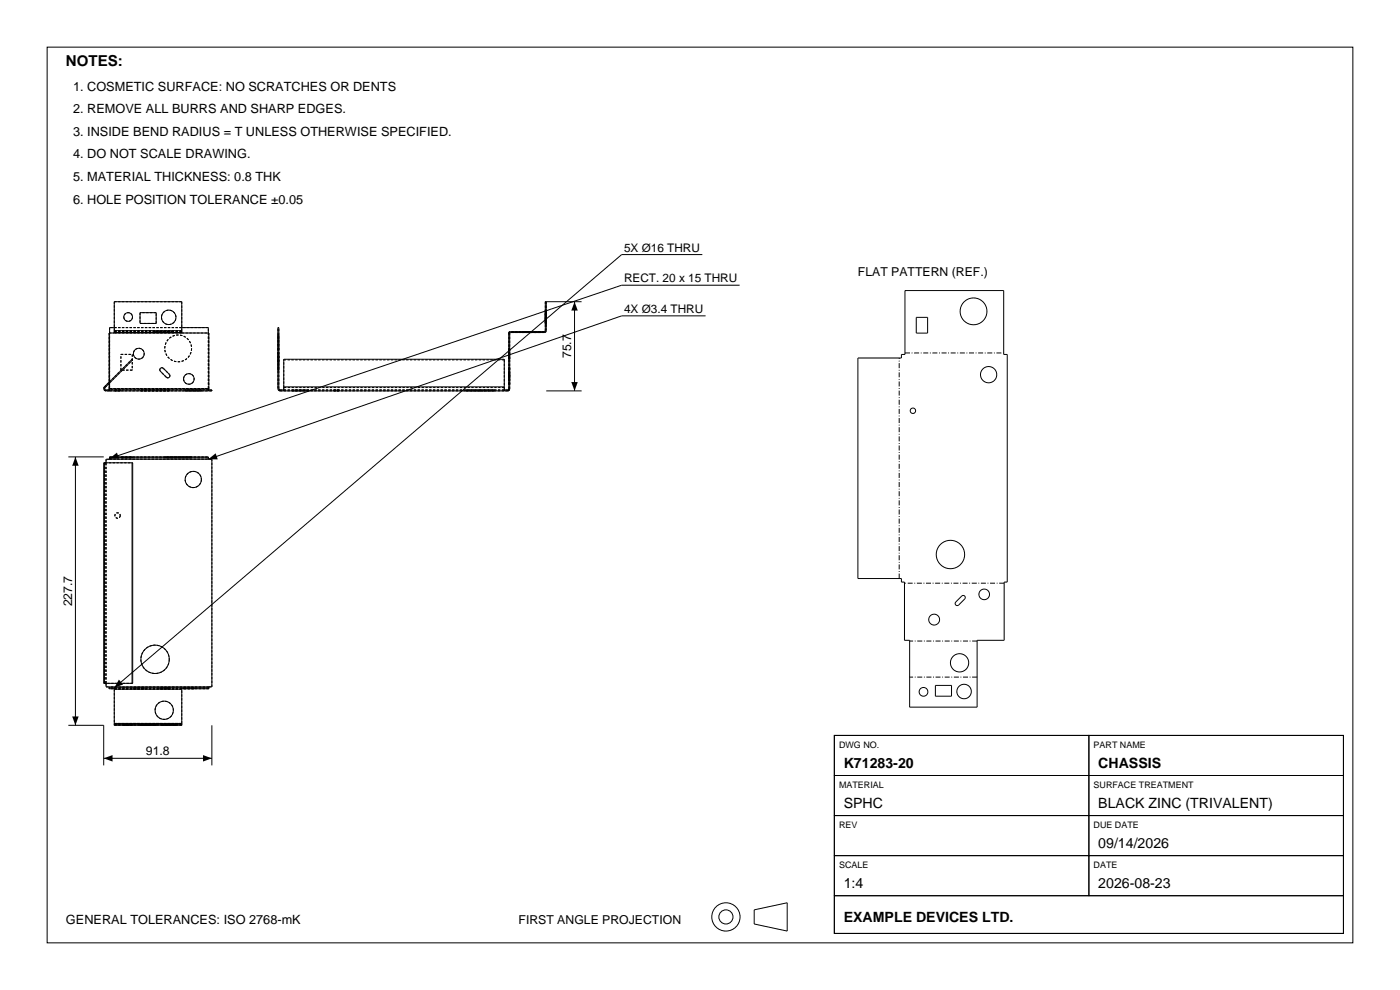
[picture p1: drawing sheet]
<svg xmlns="http://www.w3.org/2000/svg" width="297mm" height="210mm" viewBox="0 0 297 210" stroke-linecap="round" stroke-linejoin="round" font-family="sans-serif">
<g fill="none" stroke="#000" stroke-width=".21">
<path d="M10 10h277v190h-277zM149 54h-17.1l-107.7 91.9v.3M24.2 70.5v.1M24.2 70.1v.4M24.2 69.5h-1v1.1M24.2 70.1v-6.1h14.4v6.1M24.2 70.5h14.4M24.2 70.1h14.4M29.7 66.3h3.4v2.3h-3.4zM34 78.2a.44 .44 0 0 1 .7-.1l1.2 1.3a.44 .44 0 0 1 0 .6 .44 .44 0 0 1-.6 0l-1.3-1.2zM38.6 70.5v.1M38.6 70.1v.4"/>
<path d="M38.6 69.5h5.6v1.1M107.9 70.6v11.9l-.2 .2M107.9 70.6h.2M108.1 70.6v11.9l-.1 .3-.3 .1M115.9 64v6.1l-.1 .3-.3 .1-7.4 .1M121.9 64v18.9M123.4 64h-7.7l-.1 6.3h-7.4l-.3 .3M149.7 67h-17.8l-87.7 30.4v-.3M156.9 60.5h-25l-108.7 36.8M192 61.6h20.9v13.6h.8v48.3h-.7v12.3h-5.7v14.2h-14.3v-14.2h-1.1v-12.3h-.7v-.8h-9.2v-46.8h9.2v-.7h.8zM194.4 67.3h2.4v3.4h-2.4zM14.5 96.9h7.5"/>
<path d="M16 96.9v57M22.1 98.2h-.1v46.8h.1M22.1 98.2v46.8M22.1 98.2h6v46.8h-6M22.5 98.2v-.8h22.4v48.3h-22.4v-.7M22.5 82.7h.7M22.5 82.7v.2M23.2 82.5v.4M23.2 81.1l-1.2 1.1 .1 .6 .4 .1M23.2 81.3l-1 1 .1 .3 .2 .1M23.2 82.5v-11.9h21.1v11.9M23.2 82.5h21.1"/>
<path d="M23.2 97.1v.3M23.2 97.1v-.2h21v.2M23.2 97.1h21M28 98.2v46.8M44.3 82.5v.4M44.3 82.7h.6v.2h-22.4M59.4 82.7l-.3-.3v-12.9h-.2v12.9l.2 .4 .3 .1M59.4 82.9h48.3M59.4 82.7h.8M59.4 82.7v.2M60.2 82.1v.8M60.2 82.1h46.8"/>
<path d="M60.2 82.1v-5.9h46.8v5.9M107 82.1v.8M107 82.7h.7M107.7 82.7v.2M115.9 82.9h7.5M202.8 127.7l1.2-1.3a.44 .44 0 0 1 .6 0 .44 .44 0 0 1 0 .7l-1.2 1.2a.44 .44 0 0 1-.6 0 .44 .44 0 0 1 0-.6zM14.5 153.9h7.5v8.5M23.2 145.7v.2M23.2 145.9v.2h1M23.2 145.9h21.1M24.2 153.5v.2M24.2 153.7v.2h14.4v-.2"/>
<path d="M24.2 146.2v7.3M24.2 146.2h14.4M24.2 153.5h14.4M24.2 153.7h14.4M38.6 145.9v.3M38.6 153.5v.2M38.6 146.2v7.3M44.3 145.7v.2M44.3 145.9v.2h-5.7M44.9 153.9v8.5M177 156h54v8.5h-54zM177 156h108v42h-108z"/>
<path d="M198.4 145.4h3.5v2.3h-3.5zM231 156h54v8.5h-54zM22 160.9h22.9M177 164.5h54v8.5h-54zM177 173h54v8.5h-54zM231 164.5h54v8.5h-54zM231 173h54v8.5h-54zM160 193l7-1.5v6l-7-1.5zM177 181.5h54v8.5h-54zM177 190h108v8h-108zM231 181.5h54v8.5h-54z"/>
<circle cx="27.2" cy="67.2" r=".93"/>
<circle cx="29.4" cy="75" r="1.15"/>
<circle cx="35.8" cy="67.3" r="1.54"/>
<circle cx="206.5" cy="66" r="2.85"/>
<circle cx="209.7" cy="79.5" r="1.73"/>
<circle cx="40.1" cy="80.4" r="1.13"/>
<circle cx="193.7" cy="87.1" r=".57"/>
<circle cx="41" cy="101.7" r="1.73"/>
<circle cx="201.6" cy="117.6" r="3"/>
<circle cx="32.9" cy="139.9" r="3"/>
<circle cx="198.2" cy="131.4" r="1.15"/>
<circle cx="208.8" cy="126.1" r="1.13"/>
<circle cx="34.8" cy="150.7" r="1.94"/>
<circle cx="195.9" cy="146.8" r=".93"/>
<circle cx="203.6" cy="140.6" r="1.94"/>
<circle cx="204.5" cy="146.7" r="1.54"/>
<circle cx="154" cy="194.5" r="3"/>
<circle cx="154" cy="194.5" r="1.5"/>
</g>
<g fill="none" stroke="#000" stroke-width=".21" stroke-dasharray=".5 .3" stroke-linecap="butt">
<path d="M23.2 70.6h1M23.2 69.5v12.9M23.2 70.6v11.8M24.2 70.3v.3M24.2 70.1v-6.1M24.2 70.1v.2M24.2 70.3h14.4M24.2 64h14.4M25.7 75.2h2.4M25.7 78.5v-3.3M26.3 67.2a.93 .93 0 0 0 1.3 .9 .93 .93 0 0 0 .2-1.5 .93 .93 0 0 0-1.5 .4v.2M28 76.2l.1 .1"/>
<path d="M28 76.2l-4.8 4.9M28.1 75.2v3.3M28.1 78.5h-2.4M28.1 76.3l-4.9 5M28.3 75a1.15 1.15 0 0 0 1.6 1.1 1.15 1.15 0 0 0 .3-1.9 1.15 1.15 0 0 0-1.9 .5v.3M29.7 66.3v2.3M29.7 68.6h3.4M32.9 70.5h3.9M32.9 70.3h3.9M32.9 70.5v-.2M33.1 66.3h-3.4M33.1 68.6v-2.3"/>
<path d="M34.3 67.3a1.54 1.54 0 0 0 2.1 1.4 1.54 1.54 0 0 0 .4-2.6 1.54 1.54 0 0 0-2.5 .8v.4M34.7 78.1l1.2 1.3M34.7 78.1a.44 .44 0 0 0-.7 0 .44 .44 0 0 0 0 .7M36.8 70.5h-3.9M36.8 70.3h-3.9M36.8 70.3v.2M38.6 70.6h-14.4M38.6 70.6h5.7M38.6 69.5h-14.4M38.6 70.5h-14.4M38.6 70.3h-14.4M38.6 70.3v.3"/>
<path d="M38.6 64v6.1M38.6 70.1v.2M38.6 70.1h-14.4M40.6 73.9a2.85 2.85 0 0 1-4.1 2.6 2.85 2.85 0 0 1-.4-4.9 2.85 2.85 0 0 1 4.5 1.8v.5M44.2 69.5h-21M44.3 70.6v11.9M58.9 69.5h.2M58.9 75.2v3.3M58.9 78.5v-3.3M58.9 73.9v2.8M58.9 76.7v-5.6M58.9 71.1v2.8"/>
<path d="M58.9 75.2h.2M58.9 78.5h.2M59.1 75.2v3.3M59.1 78.5v-3.3M59.1 73.9v2.8M59.1 76.7v-5.6M59.1 71.1v2.8M59.1 71.1h-.2M59.1 76.7h-.2M60.2 76.2v.1M60.2 76.3h46.8M107 76.2v.1"/>
<path d="M107 76.3v5.9M107.9 70.6v11.9M107.9 79.3v1.1M107.9 78.1v1.3M107.9 78.1v-.1M107.9 78v.8M107.9 75v1.2M107.9 76.2v-2.3M107.9 73.9v1.1M107.9 70.6h.2M107.9 79.3h.2M107.9 78h.2"/>
<path d="M107.9 76.2h.2M107.9 73.9h.2M108.1 70.6v11.9M108.1 70.6h-.2M108.1 79.3v1.1M108.1 78.1v1.3M108.1 78.1v-.1M108.1 78v.8M108.1 75v1.2M108.1 76.2v-2.3M108.1 73.9v1.1M108.1 70.6l.1-.1"/>
<path d="M108.2 70.3l-.3 .3M110.8 70.5h3.8M110.8 70.3h3.8M110.8 70.3v.2M112.7 70.5h-1.9M112.7 70.3h-1.9M114.6 70.5h-1.9M114.6 70.3h-1.9M114.6 70.3v.2M115.5 70.5h-7.3M115.5 70.5l.3-.1 .1-.3M115.5 70.3h-7.3"/>
<path d="M115.7 64v6.1M115.7 70.1l-.2 .2M115.7 66.3v2.3M115.7 68.6v-2.3M115.7 67.3v1.6M115.7 68.9v-3.1M115.7 65.8v1.5M115.7 67.2v1M115.7 68.2v-1.9M115.7 66.3v.9M115.7 68.9h.2M115.7 65.8h.2"/>
<path d="M115.7 68.2h.2M115.7 66.3h.2M115.9 64v6.1M115.9 64h-.2M115.9 66.3v2.3M115.9 68.6v-2.3M115.9 67.3v1.6M115.9 68.9v-3.1M115.9 65.8v1.5M115.9 67.2v1M115.9 68.2v-1.9M115.9 66.3v.9"/>
<path d="M115.9 66.3h-.2M115.9 68.6h-.2M22.1 82.1l5.9-5.9M22.2 98.2h.3M22.2 98.2v46.8M22.3 82.2l-.1 .3 .3 .2M22.3 82.2l5.8-5.9M22.3 98.2h-.1M22.3 98.2h5.8M22.5 82.9v-.2M22.5 82.7v.2M22.5 82.9l-.5-.3 .1-.5"/>
<path d="M22.5 97.4v.8M22.5 98.2h-.5M23.2 82.7v.2M23.2 82.5v.2M23.2 82.5v-11.9M23.2 82.9h21M23.2 82.9h-.7M23.2 82.7h21M23.2 82.7h-.7M23.2 82.4h21M23.2 82.9v-.5M23.2 82.4v.3"/>
<path d="M23.2 97.4h21M23.2 97.4h-.7M23.2 96.9h21M23.2 97.4v-.5M23.2 97.1h21M24.4 82.9h1.1M24.4 82.7h1.1M24.4 82.7v.2M25.5 82.9h-1.1M25.5 82.7h-1.1M25.5 82.9v-.2M25.7 96.9h2.4"/>
<path d="M25.7 97.1h2.4M25.7 96.9v.2M28.1 96.9h-2.4M28.1 97.1h-2.4M28.1 96.9v.2M29.9 82.9h6M29.9 82.7h6M29.9 82.7v.2M35 96.9h5.6M35 97.1h5.6M35 97.1v-.2M35.3 80a.44 .44 0 0 0 .6 0 .44 .44 0 0 0 0-.6"/>
<path d="M35.3 80l-1.3-1.2M35.9 82.9h-6M35.9 82.7h-6M35.9 82.9v-.2M38.9 80.4a1.13 1.13 0 0 0 1.6 1 1.13 1.13 0 0 0 .3-1.9 1.13 1.13 0 0 0-1.8 .6l-.1 .3M39.3 82.9h3.4M39.3 82.7h3.4M39.3 82.7v.2M40.6 96.9h-5.6M40.6 97.1h-5.6M40.6 96.9v.2M42.7 82.9h-3.4"/>
<path d="M42.7 82.7h-3.4M42.7 82.9v-.2M44.2 82.7v.2M44.2 82.9v-.5M44.2 82.4v-12.9M44.2 82.4v-11.8M44.2 82.4v.3M44.2 97.4v-.5M44.3 82.7v.2M44.3 82.7h-21.1M44.3 82.5v.2M44.3 82.5h-21.1"/>
<path d="M44.9 82.9v-.2M44.9 82.9h-.7M44.9 82.7h-.7M44.9 97.4h-.7M58.9 82.4v-12.9M59.1 82.4v-12.9M59.1 82.4l.3 .3M59.4 82.9v-.2M59.4 82.7v.2M59.4 82.9l-.3-.1-.2-.4M60.2 82.7v.2M60.2 82.2v.5"/>
<path d="M60.2 82.2v-5.9M62 82.9h1.7M62 82.7h1.7M62 82.7v.2M63.7 82.9h1.8M63.7 82.7h1.8M65.5 82.9h-3.5M65.5 82.7h-3.5M65.5 82.7v.2M70.8 82.9h.6M70.8 82.7h.6M70.8 82.7v.2"/>
<path d="M71.4 82.9h.6M71.4 82.7h.6M72 82.9h-1.2M72 82.7h-1.2M72 82.7v.2M98.9 82.9h3M98.9 82.7h3M98.9 82.7v.2M101.9 82.9h3M101.9 82.7h3M104.9 82.9h-6M104.9 82.7h-6"/>
<path d="M104.9 82.7v.2M107 82.7h-46.8M107 82.7v.2M107 82.2h-46.8M107 82.2v.5M107.7 82.9v-.2M107.7 82.9h-48.3M107.7 82.7h-48.3M107.7 82.7v.2M107.7 82.9l.3-.1 .1-.3M107.9 82.5l-.2 .2M107.9 80.4v1.1"/>
<path d="M107.9 81.5v-2.2M107.9 80v.2M107.9 80.2v-.8M107.9 80v-1.2M107.9 81.5h.2M107.9 80.2h.2M108.1 80.4v1.1M108.1 81.5v-2.2M108.1 80v.2M108.1 80.2v-.8M108.1 80v-1.2M25.5 109.4a.57 .57 0 0 1-.8 .5 .57 .57 0 0 1-.2-.9 .57 .57 0 0 1 1 .1v.3"/>
<path d="M42.7 101.7a1.73 1.73 0 0 1-2.4 1.6 1.73 1.73 0 0 1-.4-2.9 1.73 1.73 0 0 1 2.8 .9v.4M35.9 139.9a3 3 0 0 1-4.3 2.7 3 3 0 0 1-.5-5.2 3 3 0 0 1 4.8 1.9v.6M22.2 145h.3M22.3 145v-46.8M22.3 145h-.1M22.5 145.7h.7M22.5 145v-46.8M22.5 145v.7M22.5 145h-.5M23.2 145.7v.4M24.2 145.9v.2M24.2 146.1v.1"/>
<path d="M24.2 146.2v7.3M24.2 153.5v.4M24.2 153.5h14.4M26.3 153.9h1.8M26.3 153.7h1.8M26.3 153.9v-.2M28.1 153.9h-1.8M28.1 153.7h-1.8M28.1 153.7v.2M28.1 145h-5.8M28.3 146.1h2.3M28.3 145.9h2.3"/>
<path d="M28.3 146.1v-.2M29.7 153.9h3.4M29.7 153.7h3.4M29.7 153.9v-.2M30.6 146.1h-2.3M30.6 145.9h-2.3M30.6 145.9v.2M32.9 150.7a1.94 1.94 0 0 1 2.8-1.8 1.94 1.94 0 0 1 .3 3.3 1.94 1.94 0 0 1-3.1-1.1v-.4M33.1 153.9h-3.4M33.1 153.7h-3.4M33.1 153.9v-.2M33.9 146.1h.1"/>
<path d="M33.9 145.9h.1M33.9 145.9v.2M34.3 153.9h3M34.3 153.7h3M34.3 153.9v-.2M34.7 146.1h1.2M34.7 146.1h-.8M34.7 145.9h1.2M34.7 145.9h-.8M35.3 146.1h.7M35.3 146.1h-1.3M35.3 145.9h.7"/>
<path d="M35.3 145.9h-1.3M36 146.1h-.1M36 145.9h-.1M36 145.9v.2M37.3 153.9h-3M37.3 153.7h-3M37.3 153.7v.2M38.6 146.1h-14.4M38.6 145.9v.2M38.6 146.2h-14.4M38.6 146.1v.1M38.6 153.5v-7.3"/>
<path d="M38.6 153.5v.4M38.6 153.9h-14.4M38.6 153.7h-14.4M38.9 146.1h2.3M38.9 145.9h2.3M38.9 146.1v-.2M41.2 146.1h-2.3M41.2 145.9h-2.3M41.2 145.9v.2M44.3 145.7h.6M44.3 145.7h-21.1M44.3 145.7v.4"/>
<path d="M44.3 146.1h-21.1M44.3 145.9h-21.1M44.9 145.7v-48.3"/>
</g>
<path d="M121.9 64l.7 1.9h-1.4zM16 96.9l.7 1.9h-1.4zM23.2 97.3l1.6-1.3 .4 1.3zM44.2 97.4l1.5-1.2 .5 1.2zM121.2 81h1.4l-.7 1.9zM15.3 152h1.4l-.7 1.9zM25.2 144.2l.9 1-1.9 .7zM22 160.9l1.9-.7v1.3zM43.1 160.2l1.8 .7-1.8 .6z" fill="#000"/>
<path d="M192 74.9h20.9M190.8 122.7v-46.8M207.3 136h-14.3M213 123.7h-21.1M207.3 143.6h-14.3" fill="none" stroke="#000" stroke-width=".21" stroke-dasharray="1.1 .4 .2 .4" stroke-linecap="butt"/>
<text font-size="3.2" x="14" y="14">NOTES:</text>
<g font-size="3">
<text x="179" y="162.9">K71283-20</text>
<text x="233" y="162.9">CHASSIS</text>
<text x="179" y="171.4">SPHC</text>
<text x="233" y="171.4">BLACK ZINC (TRIVALENT)</text>
<text x="233" y="179.9">09/14/2026</text>
<text x="179" y="188.4">1:4</text>
<text x="233" y="188.4">2026-08-23</text>
<text x="179" y="195.5">EXAMPLE DEVICES LTD.</text>
</g>
<g font-size="2.7">
<text x="15.5" y="19.2">1. COSMETIC SURFACE: NO SCRATCHES OR DENTS</text>
<text x="15.5" y="24">2. REMOVE ALL BURRS AND SHARP EDGES.</text>
<text x="15.5" y="28.8">3. INSIDE BEND RADIUS = T UNLESS OTHERWISE SPECIFIED.</text>
<text x="15.5" y="33.6">4. DO NOT SCALE DRAWING.</text>
<text x="15.5" y="38.4">5. MATERIAL THICKNESS: 0.8 THK</text>
<text x="15.5" y="43.2">6. HOLE POSITION TOLERANCE ±0.05</text>
<text x="14" y="196">GENERAL TOLERANCES: ISO 2768-mK</text>
</g>
<g font-size="2.6">
<text x="182" y="58.6">FLAT PATTERN (REF.)</text>
<text x="121.2" y="76" transform="rotate(-90 121.2 76)">75.7</text>
<text x="15.3" y="128.6" transform="rotate(-90 15.3 128.6)">227.7</text>
<text x="30.9" y="160.2">91.8</text>
<text x="110" y="196">FIRST ANGLE PROJECTION</text>
</g>
<g font-size="2.5">
<text x="132.4" y="53.4">5X Ø16 THRU</text>
<text x="132.4" y="59.9">RECT. 20 x 15 THRU</text>
<text x="132.4" y="66.4">4X Ø3.4 THRU</text>
</g>
<g font-size="1.9">
<text x="178" y="158.6">DWG NO.</text>
<text x="232" y="158.6">PART NAME</text>
<text x="178" y="167.1">MATERIAL</text>
<text x="232" y="167.1">SURFACE TREATMENT</text>
<text x="178" y="175.6">REV</text>
<text x="232" y="175.6">DUE DATE</text>
<text x="178" y="184.1">SCALE</text>
<text x="232" y="184.1">DATE</text>
</g>
</svg>
